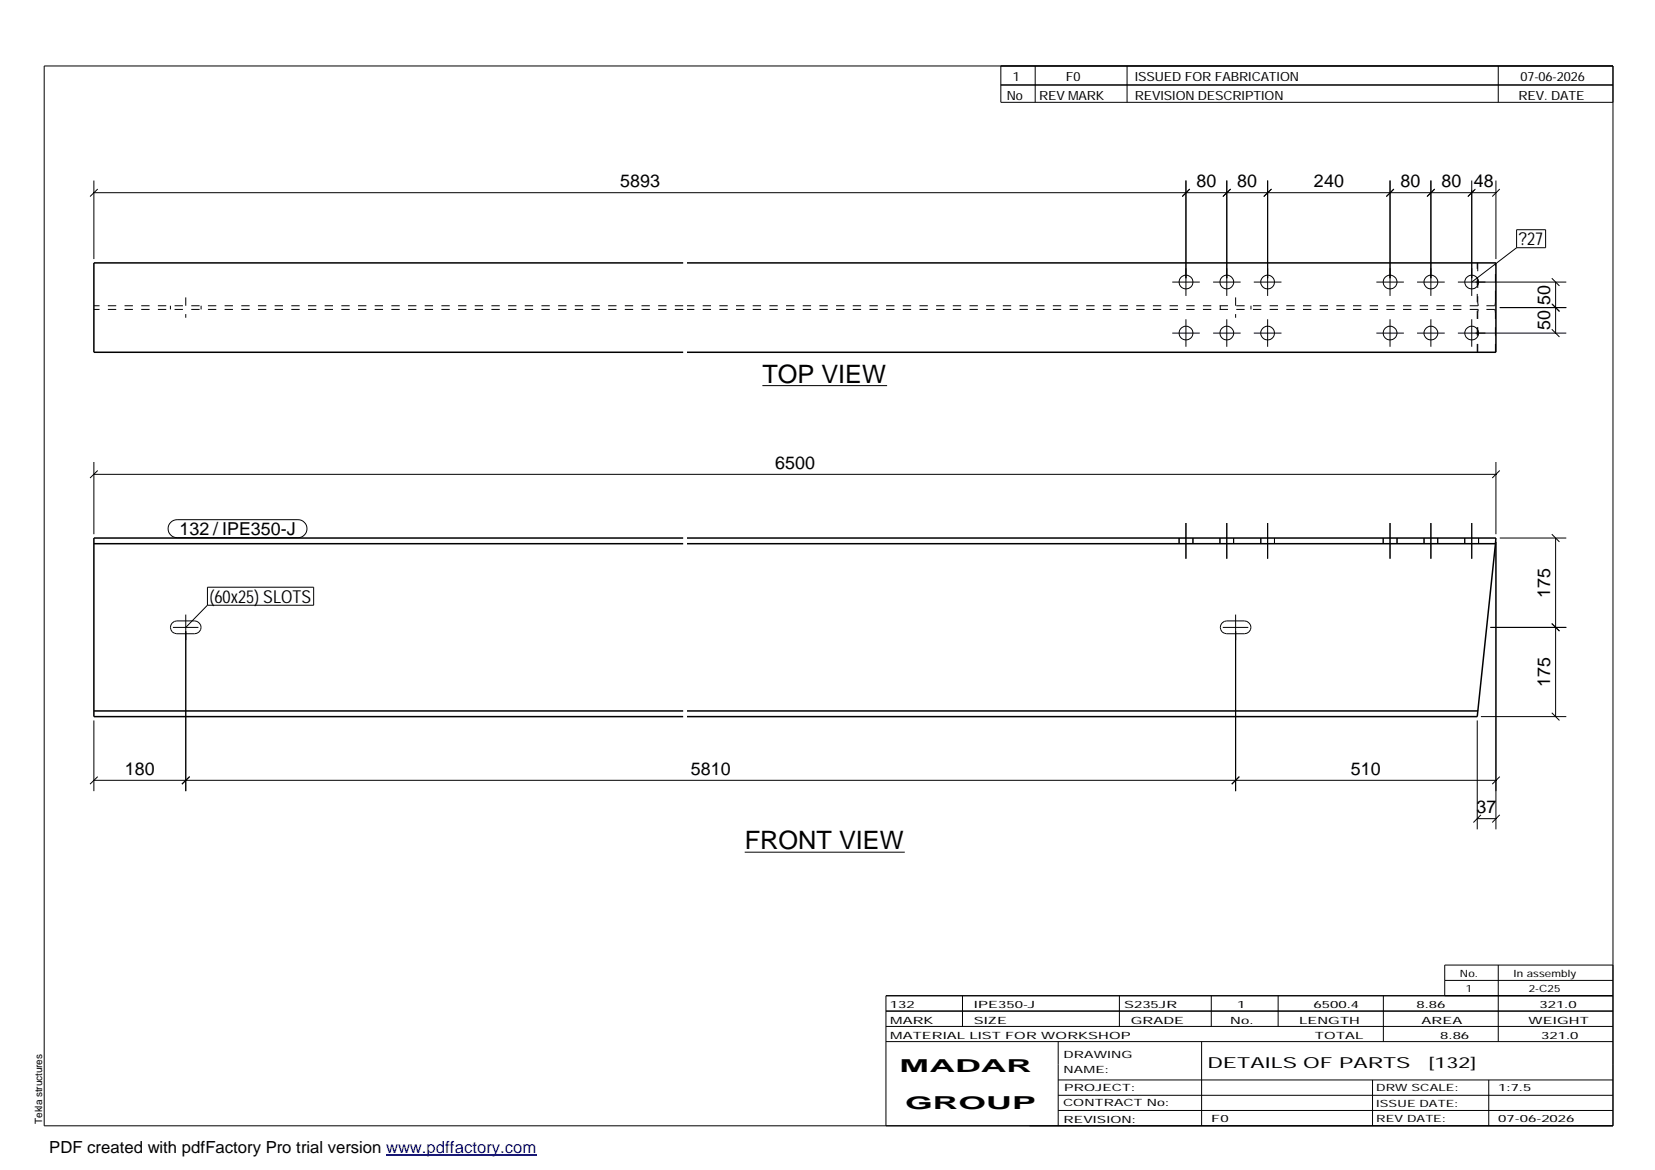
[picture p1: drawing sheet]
<svg xmlns="http://www.w3.org/2000/svg" width="420mm" height="297mm" viewBox="0 0 420 297" stroke-linecap="round" stroke-linejoin="round" font-family="sans-serif">
<g fill="none" stroke="#000" stroke-width=".25">
<path d="M11.2 16.7h398.3v269.1h-398.3zM254.1 16.7v9.3h155.4M262.8 16.7v9.3M286.1 16.7v9.3M380.4 16.7v9.3M254.1 21.6h155.4M23.8 45.8v20M23.8 48.9h356M24.8 48l-1.9 1.9M301.1 45.8v29.3M302 48l-1.9 1.9M311.4 45.8v29.3"/>
<path d="M312.4 48l-1.9 1.9M321.8 45.8v29.3M322.8 48l-2 1.9M352.9 45.8v29.3M353.9 48l-1.9 1.9M363.3 45.8v29.3M364.2 48l-1.9 1.9M373.6 45.8v29.3M374.6 48l-1.9 1.9M379.8 45.8v20M380.7 48l-1.9 1.9M385 58.3h7.4v4.6h-7.4z"/>
<path d="M297.6 71.6h7M308 71.6h7M318.3 71.6h7M349.4 71.6h7M359.7 71.6h7.1M370.1 71.6h27.5M380.7 78.1h16.9M385 62.9l-11.4 8.7M394 77.1l1.9 2M394 70.6l1.9 2M394.9 71.6v13M193.5 97.9h31.7"/>
<path d="M297.6 84.6h7M301.1 81.1v6.9M308 84.6h7M311.4 81.1v6.9M318.3 84.6h7M321.8 81.1v6.9M349.4 84.6h7M352.9 81.1v6.9M359.7 84.6h7.1M363.3 81.1v6.9M370.1 84.6h27.5M373.6 81.1v6.9"/>
<path d="M394 83.6l1.9 1.9M23.8 117.3v18.3M24.8 119.5l-1.9 1.9M379.8 117.3v18.3M380.7 119.5l-1.9 1.9M23.8 120.4h356M43.3 132.6l.8-.5 .9-.2h30.6a2.29 2.29 0 0 1 2.3 2.3 2.29 2.29 0 0 1-2.3 2.3h-30.6a2.27 2.27 0 0 1-2.2-1.4 2.27 2.27 0 0 1 .5-2.5zM299.3 136.6v1.4M301.1 132.8v9M302.9 136.6v1.4M309.7 136.6v1.4M311.4 132.8v9"/>
<path d="M313.2 136.6v1.4M320.1 136.6v1.4M321.8 132.8v9M323.6 136.6v1.4M351.2 136.6v1.4M352.9 132.8v9M354.7 136.6v1.4M361.5 136.6v1.4M363.3 132.8v9M365 136.6v1.4M371.9 136.6v1.4M373.6 132.8v9"/>
<path d="M375.4 136.6v1.4M379.8 137.6v73M380.7 136.6h16.9M394 135.6l1.9 2M394.9 136.6v45.3M43.7 158.1l1.2-.5h4.5a1.63 1.63 0 0 1 1.7 1.7 1.63 1.63 0 0 1-1.7 1.6h-4.5a1.62 1.62 0 0 1-1.5-1 1.62 1.62 0 0 1 .3-1.8zM43.9 159.3h6.5M47.2 156v44.9M52.7 149.1h26.9v4.6h-26.9zM52.7 153.7l-5.5 5.6M310.3 158.1l1.1-.5h4.5a1.63 1.63 0 0 1 1.7 1.7 1.63 1.63 0 0 1-1.7 1.6h-4.5a1.62 1.62 0 0 1-1.5-1 1.62 1.62 0 0 1 .4-1.8zM310.4 159.3h6.5"/>
<path d="M313.7 156v44.9M378.4 159.3h19.2M394 158.3l1.9 1.9M23.8 182.9v18M23.8 198.1h356M24.8 197.2l-1.9 1.9M48.1 197.2l-1.9 1.9M314.6 197.2l-1.9 1.9M375 182.9v27.7M376 181.9h21.6M380.7 197.2l-1.9 1.9M394 181l1.9 1.9"/>
<path d="M189.1 216.4h40.6M375 207.8h4.8M376 206.9l-1.9 1.9M380.7 206.9l-1.9 1.9M224.9 256.7h184.6M244.3 252.8v7.8M284.2 252.8v7.8M307.5 252.8v7.8M324.5 252.8v7.8M351.2 252.8v11.6M366.8 248.9h42.7M380.4 245v19.4"/>
<path d="M409.5 245h-42.7v7.8M409.5 252.8h-184.6v33M224.9 264.4h184.6M224.9 260.6h184.6M268.6 264.4v21.4M268.6 274.2h140.9M268.6 278.1h140.9M305.1 264.4v21.4M348.4 274.2v11.6M378 274.2v11.6M268.6 281.9h140.9"/>
<circle cx="301.1" cy="71.6" r="1.75"/>
<circle cx="311.4" cy="71.6" r="1.74"/>
<circle cx="321.8" cy="71.6" r="1.74"/>
<circle cx="352.9" cy="71.6" r="1.74"/>
<circle cx="363.3" cy="71.6" r="1.74"/>
<circle cx="373.6" cy="71.6" r="1.75"/>
<circle cx="301.1" cy="84.6" r="1.75"/>
<circle cx="311.4" cy="84.6" r="1.74"/>
<circle cx="321.8" cy="84.6" r="1.74"/>
<circle cx="352.9" cy="84.6" r="1.74"/>
<circle cx="363.3" cy="84.6" r="1.74"/>
<circle cx="373.6" cy="84.6" r="1.75"/>
</g>
<path d="M173.4 66.7h-149.6v22.7h149.6M174.4 66.7h205.4v22.7h-205.4M23.8 138h149.6M173.4 136.6h-149.6v45.3h149.6M174.4 136.6h205.4l-.2 1.4M174.4 138h205.2M379.6 138l-4.6 43.9h-200.6M23.8 180.5h149.6M174.4 180.5h200.8" fill="none" stroke="#000" stroke-width=".38"/>
<g fill="none" stroke="#000" stroke-width=".25" stroke-dasharray="2.1 2.1" stroke-linecap="butt">
<path d="M43.3 77.6v1M47.2 75.5v5.2M51.1 77.6v1M173.4 78.6h-149.6M173.4 77.6h-149.6M309.8 77.6v1M313.7 75.5v5.2M317.6 77.6v1M375.2 66.7v9.2M375.2 75.9v.7M375.2 76.6v.6M375.2 79.6v.6"/>
<path d="M375.2 77.2l.1 .3M375.2 79v.6M375.3 77.5v.1M375.3 78.7l-.1 .3M375.3 78.6v.1M379.5 78.6h-205.1M379.5 77.6h-205.1M379.5 77.6v-.1M379.5 77.5l.1-.3M379.5 78.7v-.1M379.6 77.2v-.6M379.6 79l-.1-.3"/>
<path d="M379.6 75.9v-9.2M379.6 76.6v-.7M379.6 79.6v-.6M375 89.4v-22.7M375.2 89.4v-9.2M379.6 89.4v-9.2M379.6 80.2v-.6M375.2 180.4v.1"/>
</g>
<path d="M98 293.3h38.2" fill="none" stroke="#00f" stroke-width=".3"/>
<g font-size="6.4">
<text x="193.5" y="97.2">TOP VIEW</text>
<text x="189.1" y="215.6">FRONT VIEW</text>
</g>
<g font-size="4.5">
<text x="157.4" y="47.5">5893</text>
<text x="303.7" y="47.5">80</text>
<text x="314.1" y="47.5">80</text>
<text x="333.6" y="47.5">240</text>
<text x="355.6" y="47.5">80</text>
<text x="365.9" y="47.5">80</text>
<text x="374.2" y="47.5">48</text>
<text x="385.6" y="62.3">?27</text>
<text x="393.6" y="77.4" transform="rotate(-90 393.6 77.4)">50</text>
<text x="393.6" y="83.8" transform="rotate(-90 393.6 83.8)">50</text>
<text x="196.8" y="119">6500</text>
<text x="45.6" y="135.9">132 / IPE350-J</text>
<text x="53.2" y="153.1">(60x25) SLOTS</text>
<text x="393.6" y="151.7" transform="rotate(-90 393.6 151.7)">175</text>
<text x="393.6" y="174.4" transform="rotate(-90 393.6 174.4)">175</text>
<text x="31.7" y="196.7">180</text>
<text x="175.4" y="196.7">5810</text>
<text x="342.9" y="196.7">510</text>
<text x="374.9" y="206.4">37</text>
<text x="228.4" y="272.3">MADAR</text>
<text x="229.8" y="281.6">GROUP</text>
</g>
<text font-size="4.2" x="12.5" y="292.7">PDF created with pdfFactory Pro trial version www.pdffactory.com</text>
<g font-size="3.9">
<text x="306.5" y="271.3">DETAILS OF PARTS</text>
<text x="362.7" y="271.3">[132]</text>
</g>
<g font-size="3.2">
<text x="257.1" y="20.5">1</text>
<text x="270.6" y="20.5">F0</text>
<text x="288.1" y="20.5">ISSUED FOR FABRICATION</text>
<text x="386" y="20.5">07-06-2026</text>
<text x="255.6" y="25.5">No</text>
<text x="263.8" y="25.5">REV MARK</text>
<text x="288.1" y="25.5">REVISION DESCRIPTION</text>
<text x="385.5" y="25.5">REV. DATE</text>
</g>
<g font-size="2.5">
<text x="370.6" y="247.9">No.</text>
<text x="372.1" y="251.8">1</text>
<text x="384.3" y="247.9">In assembly</text>
<text x="388.1" y="251.8">2-C25</text>
<text x="225.9" y="255.9">132</text>
<text x="247.3" y="255.9">IPE350-J</text>
<text x="285.4" y="255.9">S235JR</text>
<text x="314.1" y="255.9">1</text>
<text x="333.5" y="255.9">6500.4</text>
<text x="359.6" y="255.9">8.86</text>
<text x="390.8" y="255.9">321.0</text>
<text x="226" y="263.7">MATERIAL LIST FOR WORKSHOP</text>
<text x="226" y="259.9">MARK</text>
<text x="247.2" y="259.9">SIZE</text>
<text x="287.1" y="259.9">GRADE</text>
<text x="312.3" y="259.9">No.</text>
<text x="329.8" y="259.9">LENGTH</text>
<text x="333.8" y="263.7">TOTAL</text>
<text x="360.9" y="259.9">AREA</text>
<text x="365.6" y="263.7">8.86</text>
<text x="388.1" y="259.9">WEIGHT</text>
<text x="391.3" y="263.7">321.0</text>
<text x="270" y="268.5">DRAWING</text>
<text x="270" y="272.5">NAME:</text>
<text x="269.9" y="280.9">CONTRACT No:</text>
<text x="270.2" y="277">PROJECT:</text>
<text x="349.4" y="277.1">DRW SCALE:</text>
<text x="349.4" y="281">ISSUE DATE:</text>
<text x="380.4" y="277.1">1:7.5</text>
<text x="10.7" y="285.4" transform="rotate(-90 10.7 285.4)">Tekla structures</text>
<text x="270" y="285">REVISION:</text>
<text x="307.5" y="284.8">F0</text>
<text x="349.4" y="284.8">REV DATE:</text>
<text x="380.4" y="284.8">07-06-2026</text>
</g>
</svg>
